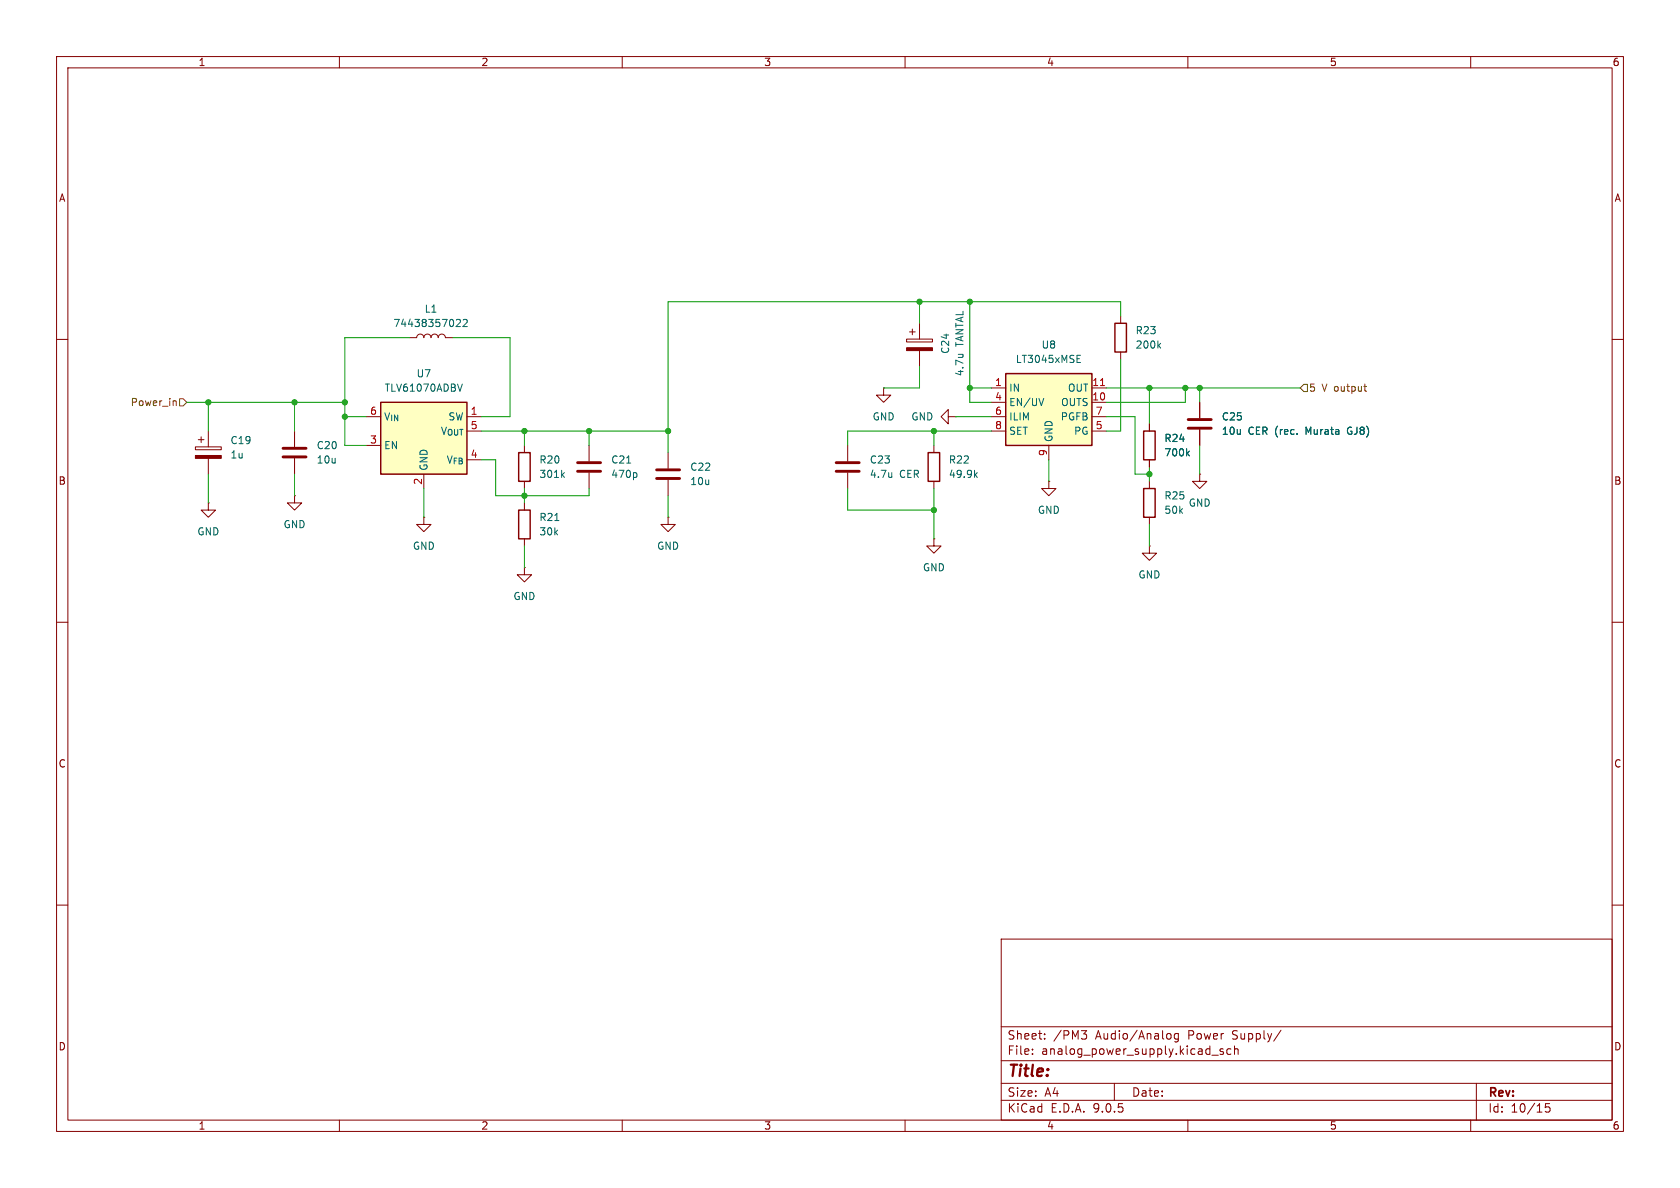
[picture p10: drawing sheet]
(kicad_sch
 (version 20250114)
 (generator "eeschema")
 (generator_version "9.0")
 (paper "A4")
 (lib_symbols
  (symbol "Device:C"
   (pin_numbers (hide yes))
   (pin_names
    (offset 0.254)) (exclude_from_sim no) (in_bom yes) (on_board yes)
   (property "Reference" "C" (at 0.635 2.54 0) (effects (font (size 1.27 1.27)) (justify left)))
   (property "Value" "C" (at 0.635 -2.54 0) (effects (font (size 1.27 1.27)) (justify left)))
   (property "Footprint" "" (at 0.9652 -3.81 0) (effects (font (size 1.27 1.27)) (hide yes)))
   (property "Datasheet" "~" (at 0 0 0) (effects (font (size 1.27 1.27)) (hide yes)))
   (property "Description" "Unpolarized capacitor" (at 0 0 0) (effects (font (size 1.27 1.27)) (hide yes)))
   (symbol "C_0_1"
    (polyline (pts (xy -2.032 0.762) (xy 2.032 0.762)) (stroke (width 0.508) (type default)) (fill (type none)))
    (polyline (pts (xy -2.032 -0.762) (xy 2.032 -0.762)) (stroke (width 0.508) (type default)) (fill (type none))))
   (symbol "C_1_1"
    (pin passive line (at 0 3.81 270) (length 2.794) (name "~" (effects (font (size 1.27 1.27)))) (number "1" (effects (font (size 1.27 1.27)))))
    (pin passive line (at 0 -3.81 90) (length 2.794) (name "~" (effects (font (size 1.27 1.27)))) (number "2" (effects (font (size 1.27 1.27))))))
   (embedded_fonts no))
  (symbol "Device:C_Polarized"
   (pin_numbers (hide yes))
   (pin_names
    (offset 0.254)) (exclude_from_sim no) (in_bom yes) (on_board yes)
   (property "Reference" "C" (at 0.635 2.54 0) (effects (font (size 1.27 1.27)) (justify left)))
   (property "Value" "C_Polarized" (at 0.635 -2.54 0) (effects (font (size 1.27 1.27)) (justify left)))
   (property "Footprint" "" (at 0.9652 -3.81 0) (effects (font (size 1.27 1.27)) (hide yes)))
   (property "Datasheet" "~" (at 0 0 0) (effects (font (size 1.27 1.27)) (hide yes)))
   (property "Description" "Polarized capacitor" (at 0 0 0) (effects (font (size 1.27 1.27)) (hide yes)))
   (symbol "C_Polarized_0_1"
    (rectangle (start -2.286 0.508) (end 2.286 1.016) (stroke (width 0) (type default)) (fill (type none)))
    (polyline (pts (xy -1.778 2.286) (xy -0.762 2.286)) (stroke (width 0) (type default)) (fill (type none)))
    (polyline (pts (xy -1.27 2.794) (xy -1.27 1.778)) (stroke (width 0) (type default)) (fill (type none)))
    (rectangle (start 2.286 -0.508) (end -2.286 -1.016) (stroke (width 0) (type default)) (fill (type outline))))
   (symbol "C_Polarized_1_1"
    (pin passive line (at 0 3.81 270) (length 2.794) (name "~" (effects (font (size 1.27 1.27)))) (number "1" (effects (font (size 1.27 1.27)))))
    (pin passive line (at 0 -3.81 90) (length 2.794) (name "~" (effects (font (size 1.27 1.27)))) (number "2" (effects (font (size 1.27 1.27))))))
   (embedded_fonts no))
  (symbol "Device:L"
   (pin_numbers (hide yes))
   (pin_names
    (offset 1.016) (hide yes)) (exclude_from_sim no) (in_bom yes) (on_board yes)
   (property "Reference" "L" (at -1.27 0 90) (effects (font (size 1.27 1.27))))
   (property "Value" "L" (at 1.905 0 90) (effects (font (size 1.27 1.27))))
   (property "Footprint" "" (at 0 0 0) (effects (font (size 1.27 1.27)) (hide yes)))
   (property "Datasheet" "~" (at 0 0 0) (effects (font (size 1.27 1.27)) (hide yes)))
   (property "Description" "Inductor" (at 0 0 0) (effects (font (size 1.27 1.27)) (hide yes)))
   (symbol "L_0_1"
    (arc (start 0 2.54) (mid 0.6323 1.905) (end 0 1.27) (stroke (width 0) (type default)) (fill (type none)))
    (arc (start 0 1.27) (mid 0.6323 0.635) (end 0 0) (stroke (width 0) (type default)) (fill (type none)))
    (arc (start 0 0) (mid 0.6323 -0.635) (end 0 -1.27) (stroke (width 0) (type default)) (fill (type none)))
    (arc (start 0 -1.27) (mid 0.6323 -1.905) (end 0 -2.54) (stroke (width 0) (type default)) (fill (type none))))
   (symbol "L_1_1"
    (pin passive line (at 0 3.81 270) (length 1.27) (name "1" (effects (font (size 1.27 1.27)))) (number "1" (effects (font (size 1.27 1.27)))))
    (pin passive line (at 0 -3.81 90) (length 1.27) (name "2" (effects (font (size 1.27 1.27)))) (number "2" (effects (font (size 1.27 1.27))))))
   (embedded_fonts no))
  (symbol "Device:R"
   (pin_numbers (hide yes))
   (pin_names
    (offset 0)) (exclude_from_sim no) (in_bom yes) (on_board yes)
   (property "Reference" "R" (at 2.032 0 90) (effects (font (size 1.27 1.27))))
   (property "Value" "R" (at 0 0 90) (effects (font (size 1.27 1.27))))
   (property "Footprint" "" (at -1.778 0 90) (effects (font (size 1.27 1.27)) (hide yes)))
   (property "Datasheet" "~" (at 0 0 0) (effects (font (size 1.27 1.27)) (hide yes)))
   (property "Description" "Resistor" (at 0 0 0) (effects (font (size 1.27 1.27)) (hide yes)))
   (symbol "R_0_1"
    (rectangle (start -1.016 -2.54) (end 1.016 2.54) (stroke (width 0.254) (type default)) (fill (type none))))
   (symbol "R_1_1"
    (pin passive line (at 0 3.81 270) (length 1.27) (name "~" (effects (font (size 1.27 1.27)))) (number "1" (effects (font (size 1.27 1.27)))))
    (pin passive line (at 0 -3.81 90) (length 1.27) (name "~" (effects (font (size 1.27 1.27)))) (number "2" (effects (font (size 1.27 1.27))))))
   (embedded_fonts no))
  (symbol "Regulator_Linear:LT3045xMSE" (exclude_from_sim no) (in_bom yes) (on_board yes)
   (property "Reference" "U" (at -6.35 6.35 0) (effects (font (size 1.27 1.27))))
   (property "Value" "LT3045xMSE" (at 1.27 6.35 0) (effects (font (size 1.27 1.27)) (justify left)))
   (property "Footprint" "Package_SO:MSOP-12-1EP_3x4.039mm_P0.65mm_EP1.651x2.845mm" (at 0 8.255 0) (effects (font (size 1.27 1.27)) (hide yes)))
   (property "Datasheet" "https://www.analog.com/media/en/technical-documentation/data-sheets/3045fa.pdf" (at 0 0 0) (effects (font (size 1.27 1.27)) (hide yes)))
   (property "Description" "500mA, Adjustable, Ultralow Noise, Ultrahigh PSRR Linear Regulator, MSOP-12" (at 0 0 0) (effects (font (size 1.27 1.27)) (hide yes)))
   (symbol "LT3045xMSE_0_1"
    (rectangle (start -7.62 5.08) (end 7.62 -7.62) (stroke (width 0.254) (type default)) (fill (type background))))
   (symbol "LT3045xMSE_1_1"
    (pin power_in line (at -10.16 2.54 0) (length 2.54) (name "IN" (effects (font (size 1.27 1.27)))) (number "1" (effects (font (size 1.27 1.27)))))
    (pin passive line (at -10.16 2.54 0) (length 2.54) (hide yes) (name "IN" (effects (font (size 1.27 1.27)))) (number "2" (effects (font (size 1.27 1.27)))))
    (pin passive line (at -10.16 2.54 0) (length 2.54) (hide yes) (name "IN" (effects (font (size 1.27 1.27)))) (number "3" (effects (font (size 1.27 1.27)))))
    (pin input line (at -10.16 0 0) (length 2.54) (name "EN/UV" (effects (font (size 1.27 1.27)))) (number "4" (effects (font (size 1.27 1.27)))))
    (pin passive line (at -10.16 -2.54 0) (length 2.54) (name "ILIM" (effects (font (size 1.27 1.27)))) (number "6" (effects (font (size 1.27 1.27)))))
    (pin passive line (at -10.16 -5.08 0) (length 2.54) (name "SET" (effects (font (size 1.27 1.27)))) (number "8" (effects (font (size 1.27 1.27)))))
    (pin passive line (at 0 -10.16 90) (length 2.54) (hide yes) (name "GND" (effects (font (size 1.27 1.27)))) (number "13" (effects (font (size 1.27 1.27)))))
    (pin power_in line (at 0 -10.16 90) (length 2.54) (name "GND" (effects (font (size 1.27 1.27)))) (number "9" (effects (font (size 1.27 1.27)))))
    (pin power_out line (at 10.16 2.54 180) (length 2.54) (name "OUT" (effects (font (size 1.27 1.27)))) (number "11" (effects (font (size 1.27 1.27)))))
    (pin passive line (at 10.16 2.54 180) (length 2.54) (hide yes) (name "OUT" (effects (font (size 1.27 1.27)))) (number "12" (effects (font (size 1.27 1.27)))))
    (pin input line (at 10.16 0 180) (length 2.54) (name "OUTS" (effects (font (size 1.27 1.27)))) (number "10" (effects (font (size 1.27 1.27)))))
    (pin input line (at 10.16 -2.54 180) (length 2.54) (name "PGFB" (effects (font (size 1.27 1.27)))) (number "7" (effects (font (size 1.27 1.27)))))
    (pin open_collector line (at 10.16 -5.08 180) (length 2.54) (name "PG" (effects (font (size 1.27 1.27)))) (number "5" (effects (font (size 1.27 1.27))))))
   (embedded_fonts no))
  (symbol "Regulator_Switching:TLV61070ADBV" (exclude_from_sim no) (in_bom yes) (on_board yes)
   (property "Reference" "U" (at -7.62 8.89 0) (effects (font (size 1.27 1.27)) (justify left)))
   (property "Value" "TLV61070ADBV" (at 0 8.89 0) (effects (font (size 1.27 1.27)) (justify left)))
   (property "Footprint" "Package_TO_SOT_SMD:SOT-23-6" (at 1.27 -6.35 0) (effects (font (size 1.27 1.27)
    (italic yes)) (justify left) (hide yes)))
   (property "Datasheet" "https://www.ti.com/lit/ds/symlink/tlv61070a.pdf" (at 0 12.7 0) (effects (font (size 1.27 1.27)) (hide yes)))
   (property "Description" "Boost Converter, 2.5A switch current limit, 2.2-5.5V Output Voltage, 0.5-5.5V Input Voltage, SOT-23-6" (at 0 0 0) (effects (font (size 1.27 1.27)) (hide yes)))
   (symbol "TLV61070ADBV_0_1"
    (rectangle (start -7.62 7.62) (end 7.62 -5.08) (stroke (width 0.254) (type default)) (fill (type background))))
   (symbol "TLV61070ADBV_1_1"
    (pin power_in line (at -10.16 5.08 0) (length 2.54) (name "V_{IN}" (effects (font (size 1.27 1.27)))) (number "6" (effects (font (size 1.27 1.27)))))
    (pin input line (at -10.16 0 0) (length 2.54) (name "EN" (effects (font (size 1.27 1.27)))) (number "3" (effects (font (size 1.27 1.27)))))
    (pin power_in line (at 0 -7.62 90) (length 2.54) (name "GND" (effects (font (size 1.27 1.27)))) (number "2" (effects (font (size 1.27 1.27)))))
    (pin input line (at 10.16 5.08 180) (length 2.54) (name "SW" (effects (font (size 1.27 1.27)))) (number "1" (effects (font (size 1.27 1.27)))))
    (pin power_out line (at 10.16 2.54 180) (length 2.54) (name "V_{OUT}" (effects (font (size 1.27 1.27)))) (number "5" (effects (font (size 1.27 1.27)))))
    (pin input line (at 10.16 -2.54 180) (length 2.54) (name "V_{FB}" (effects (font (size 1.27 1.27)))) (number "4" (effects (font (size 1.27 1.27))))))
   (embedded_fonts no))
  (symbol "power:GND"
   (power)
   (pin_numbers (hide yes))
   (pin_names
    (offset 0) (hide yes)) (exclude_from_sim no) (in_bom yes) (on_board yes)
   (property "Reference" "#PWR" (at 0 -6.35 0) (effects (font (size 1.27 1.27)) (hide yes)))
   (property "Value" "GND" (at 0 -3.81 0) (effects (font (size 1.27 1.27))))
   (property "Footprint" "" (at 0 0 0) (effects (font (size 1.27 1.27)) (hide yes)))
   (property "Datasheet" "" (at 0 0 0) (effects (font (size 1.27 1.27)) (hide yes)))
   (property "Description" "Power symbol creates a global label with name \"GND\" , ground" (at 0 0 0) (effects (font (size 1.27 1.27)) (hide yes)))
   (symbol "GND_0_1"
    (polyline (pts (xy 0 0) (xy 0 -1.27) (xy 1.27 -1.27) (xy 0 -2.54) (xy -1.27 -1.27) (xy 0 -1.27)) (stroke (width 0) (type default)) (fill (type none))))
   (symbol "GND_1_1"
    (pin power_in line (at 0 0 270) (length 0) (name "~" (effects (font (size 1.27 1.27)))) (number "1" (effects (font (size 1.27 1.27))))))
   (embedded_fonts no)))
 (junction
  (at 118.11 76.2)
  (diameter 0)
  (color 0 0 0 0))
 (junction
  (at 203.2 68.58)
  (diameter 0)
  (color 0 0 0 0))
 (junction
  (at 92.71 76.2)
  (diameter 0)
  (color 0 0 0 0))
 (junction
  (at 165.1 90.17)
  (diameter 0)
  (color 0 0 0 0))
 (junction
  (at 212.09 68.58)
  (diameter 0)
  (color 0 0 0 0))
 (junction
  (at 92.71 87.63)
  (diameter 0)
  (color 0 0 0 0))
 (junction
  (at 36.83 71.12)
  (diameter 0)
  (color 0 0 0 0))
 (junction
  (at 162.56 53.34)
  (diameter 0)
  (color 0 0 0 0))
 (junction
  (at 104.14 76.2)
  (diameter 0)
  (color 0 0 0 0))
 (junction
  (at 60.96 71.12)
  (diameter 0)
  (color 0 0 0 0))
 (junction
  (at 165.1 76.2)
  (diameter 0)
  (color 0 0 0 0))
 (junction
  (at 171.45 68.58)
  (diameter 0)
  (color 0 0 0 0))
 (junction
  (at 203.2 83.82)
  (diameter 0)
  (color 0 0 0 0))
 (junction
  (at 171.45 53.34)
  (diameter 0)
  (color 0 0 0 0))
 (junction
  (at 209.55 68.58)
  (diameter 0)
  (color 0 0 0 0))
 (junction
  (at 52.07 71.12)
  (diameter 0)
  (color 0 0 0 0))
 (junction
  (at 60.96 73.66)
  (diameter 0)
  (color 0 0 0 0))
 (wire
  (pts (xy 200.66 83.82) (xy 200.66 73.66))
  (stroke (width 0) (type default)))
 (wire
  (pts (xy 60.96 59.69) (xy 60.96 71.12))
  (stroke (width 0) (type default)))
 (wire
  (pts (xy 118.11 53.34) (xy 162.56 53.34))
  (stroke (width 0) (type default)))
 (wire
  (pts (xy 92.71 78.74) (xy 92.71 76.2))
  (stroke (width 0) (type default)))
 (wire
  (pts (xy 60.96 73.66) (xy 60.96 78.74))
  (stroke (width 0) (type default)))
 (wire
  (pts (xy 203.2 92.71) (xy 203.2 96.52))
  (stroke (width 0) (type default)))
 (wire
  (pts (xy 92.71 96.52) (xy 92.71 100.33))
  (stroke (width 0) (type default)))
 (wire
  (pts (xy 90.17 73.66) (xy 90.17 59.69))
  (stroke (width 0) (type default)))
 (wire
  (pts (xy 198.12 53.34) (xy 171.45 53.34))
  (stroke (width 0) (type default)))
 (wire
  (pts (xy 92.71 87.63) (xy 92.71 88.9))
  (stroke (width 0) (type default)))
 (wire
  (pts (xy 92.71 76.2) (xy 104.14 76.2))
  (stroke (width 0) (type default)))
 (wire
  (pts (xy 118.11 76.2) (xy 118.11 53.34))
  (stroke (width 0) (type default)))
 (wire
  (pts (xy 149.86 90.17) (xy 165.1 90.17))
  (stroke (width 0) (type default)))
 (wire
  (pts (xy 33.02 71.12) (xy 36.83 71.12))
  (stroke (width 0) (type default)))
 (wire
  (pts (xy 171.45 71.12) (xy 171.45 68.58))
  (stroke (width 0) (type default)))
 (wire
  (pts (xy 203.2 68.58) (xy 203.2 74.93))
  (stroke (width 0) (type default)))
 (wire
  (pts (xy 171.45 68.58) (xy 175.26 68.58))
  (stroke (width 0) (type default)))
 (wire
  (pts (xy 212.09 68.58) (xy 212.09 71.12))
  (stroke (width 0) (type default)))
 (wire
  (pts (xy 209.55 68.58) (xy 212.09 68.58))
  (stroke (width 0) (type default)))
 (wire
  (pts (xy 104.14 76.2) (xy 104.14 78.74))
  (stroke (width 0) (type default)))
 (wire
  (pts (xy 175.26 76.2) (xy 165.1 76.2))
  (stroke (width 0) (type default)))
 (wire
  (pts (xy 87.63 81.28) (xy 87.63 87.63))
  (stroke (width 0) (type default)))
 (wire
  (pts (xy 165.1 76.2) (xy 149.86 76.2))
  (stroke (width 0) (type default)))
 (wire
  (pts (xy 162.56 68.58) (xy 162.56 64.77))
  (stroke (width 0) (type default)))
 (wire
  (pts (xy 165.1 76.2) (xy 165.1 78.74))
  (stroke (width 0) (type default)))
 (wire
  (pts (xy 203.2 83.82) (xy 203.2 85.09))
  (stroke (width 0) (type default)))
 (wire
  (pts (xy 185.42 81.28) (xy 185.42 85.09))
  (stroke (width 0) (type default)))
 (wire
  (pts (xy 195.58 71.12) (xy 209.55 71.12))
  (stroke (width 0) (type default)))
 (wire
  (pts (xy 92.71 76.2) (xy 85.09 76.2))
  (stroke (width 0) (type default)))
 (wire
  (pts (xy 36.83 71.12) (xy 52.07 71.12))
  (stroke (width 0) (type default)))
 (wire
  (pts (xy 92.71 86.36) (xy 92.71 87.63))
  (stroke (width 0) (type default)))
 (wire
  (pts (xy 203.2 82.55) (xy 203.2 83.82))
  (stroke (width 0) (type default)))
 (wire
  (pts (xy 60.96 78.74) (xy 64.77 78.74))
  (stroke (width 0) (type default)))
 (wire
  (pts (xy 212.09 68.58) (xy 229.87 68.58))
  (stroke (width 0) (type default)))
 (wire
  (pts (xy 149.86 86.36) (xy 149.86 90.17))
  (stroke (width 0) (type default)))
 (wire
  (pts (xy 104.14 87.63) (xy 92.71 87.63))
  (stroke (width 0) (type default)))
 (wire
  (pts (xy 195.58 68.58) (xy 203.2 68.58))
  (stroke (width 0) (type default)))
 (wire
  (pts (xy 104.14 76.2) (xy 118.11 76.2))
  (stroke (width 0) (type default)))
 (wire
  (pts (xy 195.58 76.2) (xy 198.12 76.2))
  (stroke (width 0) (type default)))
 (wire
  (pts (xy 36.83 71.12) (xy 36.83 76.2))
  (stroke (width 0) (type default)))
 (wire
  (pts (xy 209.55 71.12) (xy 209.55 68.58))
  (stroke (width 0) (type default)))
 (wire
  (pts (xy 60.96 71.12) (xy 60.96 73.66))
  (stroke (width 0) (type default)))
 (wire
  (pts (xy 36.83 83.82) (xy 36.83 88.9))
  (stroke (width 0) (type default)))
 (wire
  (pts (xy 52.07 71.12) (xy 60.96 71.12))
  (stroke (width 0) (type default)))
 (wire
  (pts (xy 52.07 83.82) (xy 52.07 87.63))
  (stroke (width 0) (type default)))
 (wire
  (pts (xy 156.21 68.58) (xy 162.56 68.58))
  (stroke (width 0) (type default)))
 (wire
  (pts (xy 200.66 73.66) (xy 195.58 73.66))
  (stroke (width 0) (type default)))
 (wire
  (pts (xy 74.93 86.36) (xy 74.93 91.44))
  (stroke (width 0) (type default)))
 (wire
  (pts (xy 87.63 81.28) (xy 85.09 81.28))
  (stroke (width 0) (type default)))
 (wire
  (pts (xy 203.2 83.82) (xy 200.66 83.82))
  (stroke (width 0) (type default)))
 (wire
  (pts (xy 118.11 87.63) (xy 118.11 91.44))
  (stroke (width 0) (type default)))
 (wire
  (pts (xy 212.09 78.74) (xy 212.09 83.82))
  (stroke (width 0) (type default)))
 (wire
  (pts (xy 198.12 55.88) (xy 198.12 53.34))
  (stroke (width 0) (type default)))
 (wire
  (pts (xy 165.1 90.17) (xy 165.1 95.25))
  (stroke (width 0) (type default)))
 (wire
  (pts (xy 198.12 76.2) (xy 198.12 63.5))
  (stroke (width 0) (type default)))
 (wire
  (pts (xy 85.09 73.66) (xy 90.17 73.66))
  (stroke (width 0) (type default)))
 (wire
  (pts (xy 52.07 76.2) (xy 52.07 71.12))
  (stroke (width 0) (type default)))
 (wire
  (pts (xy 60.96 73.66) (xy 64.77 73.66))
  (stroke (width 0) (type default)))
 (wire
  (pts (xy 165.1 90.17) (xy 165.1 86.36))
  (stroke (width 0) (type default)))
 (wire
  (pts (xy 118.11 76.2) (xy 118.11 80.01))
  (stroke (width 0) (type default)))
 (wire
  (pts (xy 168.91 73.66) (xy 175.26 73.66))
  (stroke (width 0) (type default)))
 (wire
  (pts (xy 72.39 59.69) (xy 60.96 59.69))
  (stroke (width 0) (type default)))
 (wire
  (pts (xy 104.14 86.36) (xy 104.14 87.63))
  (stroke (width 0) (type default)))
 (wire
  (pts (xy 175.26 71.12) (xy 171.45 71.12))
  (stroke (width 0) (type default)))
 (wire
  (pts (xy 162.56 53.34) (xy 162.56 57.15))
  (stroke (width 0) (type default)))
 (wire
  (pts (xy 203.2 68.58) (xy 209.55 68.58))
  (stroke (width 0) (type default)))
 (wire
  (pts (xy 162.56 53.34) (xy 171.45 53.34))
  (stroke (width 0) (type default)))
 (wire
  (pts (xy 171.45 53.34) (xy 171.45 68.58))
  (stroke (width 0) (type default)))
 (wire
  (pts (xy 87.63 87.63) (xy 92.71 87.63))
  (stroke (width 0) (type default)))
 (wire
  (pts (xy 90.17 59.69) (xy 80.01 59.69))
  (stroke (width 0) (type default)))
 (wire
  (pts (xy 149.86 76.2) (xy 149.86 78.74))
  (stroke (width 0) (type default)))
 (hierarchical_label "5 V output"
  (shape input)
  (at 229.87 68.58 0)
  (effects (font (size 1.27 1.27)) (justify left)))
 (hierarchical_label "Power_in"
  (shape input)
  (at 33.02 71.12 180)
  (effects (font (size 1.27 1.27)) (justify right)))
 (symbol
  (lib_id "power:GND")
  (at 92.71 100.33 0)
  (unit 1)
  (exclude_from_sim no)
  (in_bom yes)
  (on_board yes)
  (dnp no)
  (fields_autoplaced yes)
  (property "Reference" "#PWR057" (at 92.71 106.68 0) (effects (font (size 1.27 1.27)) (hide yes)))
  (property "Value" "GND" (at 92.71 105.41 0) (effects (font (size 1.27 1.27))))
  (property "Footprint" "" (at 92.71 100.33 0) (effects (font (size 1.27 1.27)) (hide yes)))
  (property "Datasheet" "" (at 92.71 100.33 0) (effects (font (size 1.27 1.27)) (hide yes)))
  (property "Description" "Power symbol creates a global label with name \"GND\" , ground" (at 92.71 100.33 0) (effects (font (size 1.27 1.27)) (hide yes)))
  (pin "1")
  (instances (project "" (path "" (reference "#PWR057") (unit 1))) (project "HW_prototype_2025-07-08" (path "" (reference "#PWR?") (unit 1)))))
 (symbol
  (lib_id "Device:R")
  (at 92.71 82.55 0)
  (unit 1)
  (exclude_from_sim no)
  (in_bom yes)
  (on_board yes)
  (dnp no)
  (fields_autoplaced yes)
  (property "Reference" "R20" (at 95.25 81.2799 0) (effects (font (size 1.27 1.27)) (justify left)))
  (property "Value" "301k" (at 95.25 83.8199 0) (effects (font (size 1.27 1.27)) (justify left)))
  (property "Footprint" "Resistor_SMD:R_0603_1608Metric" (at 90.932 82.55 90) (effects (font (size 1.27 1.27)) (hide yes)))
  (property "Datasheet" "" (at 92.71 82.55 0) (effects (font (size 1.27 1.27)) (hide yes)))
  (property "Description" "Resistor" (at 92.71 82.55 0) (effects (font (size 1.27 1.27)) (hide yes)))
  (property "MPN" "" (at 92.71 82.55 0) (effects (font (size 1.27 1.27)) (hide yes)))
  (property "Manufacturer" "" (at 92.71 82.55 0) (effects (font (size 1.27 1.27)) (hide yes)))
  (property "Sim.Type" "" (at 92.71 82.55 0) (effects (font (size 1.27 1.27)) (hide yes)))
  (pin "2")
  (pin "1")
  (instances (project "" (path "" (reference "R20") (unit 1))) (project "HW_prototype_2025-07-08" (path "" (reference "R?") (unit 1)))))
 (symbol
  (lib_id "Regulator_Switching:TLV61070ADBV")
  (at 74.93 78.74 0)
  (unit 1)
  (exclude_from_sim no)
  (in_bom yes)
  (on_board yes)
  (dnp no)
  (fields_autoplaced yes)
  (property "Reference" "U7" (at 74.93 66.04 0) (effects (font (size 1.27 1.27))))
  (property "Value" "TLV61070ADBV" (at 74.93 68.58 0) (effects (font (size 1.27 1.27))))
  (property "Footprint" "Package_TO_SOT_SMD:SOT-23-6" (at 76.2 85.09 0) (effects (font (size 1.27 1.27)
    (italic yes)) (justify left) (hide yes)))
  (property "Datasheet" "https://www.ti.com/lit/ds/symlink/tlv61070a.pdf" (at 74.93 66.04 0) (effects (font (size 1.27 1.27)) (hide yes)))
  (property "Description" "Boost Converter, 2.5A switch current limit, 2.2-5.5V Output Voltage, 0.5-5.5V Input Voltage, SOT-23-6" (at 74.93 78.74 0) (effects (font (size 1.27 1.27)) (hide yes)))
  (property "MPN" "TLV61070ADBVR" (at 74.93 78.74 0) (effects (font (size 1.27 1.27)) (hide yes)))
  (property "Manufacturer" "Texas Instruments" (at 74.93 78.74 0) (effects (font (size 1.27 1.27)) (hide yes)))
  (property "Sim.Type" "" (at 74.93 78.74 0) (effects (font (size 1.27 1.27)) (hide yes)))
  (pin "4")
  (pin "5")
  (pin "1")
  (pin "2")
  (pin "6")
  (pin "3")
  (instances (project "" (path "" (reference "U7") (unit 1))) (project "HW_prototype_2025-07-08" (path "" (reference "U?") (unit 1)))))
 (symbol
  (lib_id "Device:C_Polarized")
  (at 36.83 80.01 0)
  (unit 1)
  (exclude_from_sim no)
  (in_bom yes)
  (on_board yes)
  (dnp no)
  (fields_autoplaced yes)
  (property "Reference" "C19" (at 40.64 77.8509 0) (effects (font (size 1.27 1.27)) (justify left)))
  (property "Value" "1u" (at 40.64 80.3909 0) (effects (font (size 1.27 1.27)) (justify left)))
  (property "Footprint" "Capacitor_SMD:CP_Elec_4x5.8" (at 37.7952 83.82 0) (effects (font (size 1.27 1.27)) (hide yes)))
  (property "Datasheet" "~" (at 36.83 80.01 0) (effects (font (size 1.27 1.27)) (hide yes)))
  (property "Description" "Polarized capacitor" (at 36.83 80.01 0) (effects (font (size 1.27 1.27)) (hide yes)))
  (property "MPN" "EEE1HA010SR" (at 36.83 80.01 0) (effects (font (size 1.27 1.27)) (hide yes)))
  (property "Manufacturer" "Panasonic" (at 36.83 80.01 0) (effects (font (size 1.27 1.27)) (hide yes)))
  (property "Sim.Type" "" (at 36.83 80.01 0) (effects (font (size 1.27 1.27)) (hide yes)))
  (pin "1")
  (pin "2")
  (instances (project "" (path "" (reference "C19") (unit 1))) (project "HW_prototype_2025-07-08" (path "" (reference "C?") (unit 1)))))
 (symbol
  (lib_id "power:GND")
  (at 74.93 91.44 0)
  (unit 1)
  (exclude_from_sim no)
  (in_bom yes)
  (on_board yes)
  (dnp no)
  (fields_autoplaced yes)
  (property "Reference" "#PWR056" (at 74.93 97.79 0) (effects (font (size 1.27 1.27)) (hide yes)))
  (property "Value" "GND" (at 74.93 96.52 0) (effects (font (size 1.27 1.27))))
  (property "Footprint" "" (at 74.93 91.44 0) (effects (font (size 1.27 1.27)) (hide yes)))
  (property "Datasheet" "" (at 74.93 91.44 0) (effects (font (size 1.27 1.27)) (hide yes)))
  (property "Description" "Power symbol creates a global label with name \"GND\" , ground" (at 74.93 91.44 0) (effects (font (size 1.27 1.27)) (hide yes)))
  (pin "1")
  (instances (project "" (path "" (reference "#PWR056") (unit 1))) (project "HW_prototype_2025-07-08" (path "" (reference "#PWR?") (unit 1)))))
 (symbol
  (lib_id "power:GND")
  (at 212.09 83.82 0)
  (unit 1)
  (exclude_from_sim no)
  (in_bom yes)
  (on_board yes)
  (dnp no)
  (fields_autoplaced yes)
  (property "Reference" "#PWR064" (at 212.09 90.17 0) (effects (font (size 1.27 1.27)) (hide yes)))
  (property "Value" "GND" (at 212.09 88.9 0) (effects (font (size 1.27 1.27))))
  (property "Footprint" "" (at 212.09 83.82 0) (effects (font (size 1.27 1.27)) (hide yes)))
  (property "Datasheet" "" (at 212.09 83.82 0) (effects (font (size 1.27 1.27)) (hide yes)))
  (property "Description" "Power symbol creates a global label with name \"GND\" , ground" (at 212.09 83.82 0) (effects (font (size 1.27 1.27)) (hide yes)))
  (pin "1")
  (instances (project "" (path "" (reference "#PWR064") (unit 1))) (project "HW_prototype_2025-07-08" (path "" (reference "#PWR?") (unit 1)))))
 (symbol
  (lib_id "Device:C_Polarized")
  (at 162.56 60.96 0)
  (unit 1)
  (exclude_from_sim no)
  (in_bom yes)
  (on_board yes)
  (dnp no)
  (property "Reference" "C24" (at 167.132 60.706 90) (effects (font (size 1.27 1.27))))
  (property "Value" "4.7u TANTAL" (at 169.672 60.706 90) (effects (font (size 1.27 1.27))))
  (property "Footprint" "Capacitor_Tantalum_SMD:CP_EIA-3216-18_Kemet-A" (at 163.5252 64.77 0) (effects (font (size 1.27 1.27)) (hide yes)))
  (property "Datasheet" "~" (at 162.56 60.96 0) (effects (font (size 1.27 1.27)) (hide yes)))
  (property "Description" "Polarized capacitor" (at 162.56 60.96 0) (effects (font (size 1.27 1.27)) (hide yes)))
  (property "MPN" "T495A475K010ATE1K3" (at 162.56 60.96 90) (effects (font (size 1.27 1.27)) (hide yes)))
  (property "Manufacturer" "Kemet" (at 162.56 60.96 90) (effects (font (size 1.27 1.27)) (hide yes)))
  (property "Sim.Type" "" (at 162.56 60.96 90) (effects (font (size 1.27 1.27)) (hide yes)))
  (pin "2")
  (pin "1")
  (instances (project "PM3_Audio_and_DMX" (path "" (reference "C24") (unit 1)))))
 (symbol
  (lib_id "Device:R")
  (at 198.12 59.69 0)
  (unit 1)
  (exclude_from_sim no)
  (in_bom yes)
  (on_board yes)
  (dnp no)
  (fields_autoplaced yes)
  (property "Reference" "R23" (at 200.66 58.4199 0) (effects (font (size 1.27 1.27)) (justify left)))
  (property "Value" "200k" (at 200.66 60.9599 0) (effects (font (size 1.27 1.27)) (justify left)))
  (property "Footprint" "Resistor_SMD:R_0603_1608Metric" (at 196.342 59.69 90) (effects (font (size 1.27 1.27)) (hide yes)))
  (property "Datasheet" "~" (at 198.12 59.69 0) (effects (font (size 1.27 1.27)) (hide yes)))
  (property "Description" "Resistor" (at 198.12 59.69 0) (effects (font (size 1.27 1.27)) (hide yes)))
  (property "MPN" "GPR0603200K" (at 198.12 59.69 0) (effects (font (size 1.27 1.27)) (hide yes)))
  (property "Manufacturer" "" (at 198.12 59.69 0) (effects (font (size 1.27 1.27)) (hide yes)))
  (property "Sim.Type" "" (at 198.12 59.69 0) (effects (font (size 1.27 1.27)) (hide yes)))
  (pin "2")
  (pin "1")
  (instances (project "" (path "" (reference "R23") (unit 1))) (project "HW_prototype_2025-07-08" (path "" (reference "R?") (unit 1)))))
 (symbol
  (lib_id "power:GND")
  (at 156.21 68.58 0)
  (unit 1)
  (exclude_from_sim no)
  (in_bom yes)
  (on_board yes)
  (dnp no)
  (fields_autoplaced yes)
  (property "Reference" "#PWR059" (at 156.21 74.93 0) (effects (font (size 1.27 1.27)) (hide yes)))
  (property "Value" "GND" (at 156.21 73.66 0) (effects (font (size 1.27 1.27))))
  (property "Footprint" "" (at 156.21 68.58 0) (effects (font (size 1.27 1.27)) (hide yes)))
  (property "Datasheet" "" (at 156.21 68.58 0) (effects (font (size 1.27 1.27)) (hide yes)))
  (property "Description" "Power symbol creates a global label with name \"GND\" , ground" (at 156.21 68.58 0) (effects (font (size 1.27 1.27)) (hide yes)))
  (pin "1")
  (instances (project "PM3_Audio_and_DMX" (path "" (reference "#PWR059") (unit 1)))))
 (symbol
  (lib_id "Device:R")
  (at 203.2 88.9 0)
  (unit 1)
  (exclude_from_sim no)
  (in_bom yes)
  (on_board yes)
  (dnp no)
  (fields_autoplaced yes)
  (property "Reference" "R25" (at 205.74 87.6299 0) (effects (font (size 1.27 1.27)) (justify left)))
  (property "Value" "50k" (at 205.74 90.1699 0) (effects (font (size 1.27 1.27)) (justify left)))
  (property "Footprint" "Resistor_SMD:R_0603_1608Metric" (at 201.422 88.9 90) (effects (font (size 1.27 1.27)) (hide yes)))
  (property "Datasheet" "~" (at 203.2 88.9 0) (effects (font (size 1.27 1.27)) (hide yes)))
  (property "Description" "Resistor" (at 203.2 88.9 0) (effects (font (size 1.27 1.27)) (hide yes)))
  (property "MPN" "RC0603FR-0749K9L" (at 203.2 88.9 0) (effects (font (size 1.27 1.27)) (hide yes)))
  (property "Manufacturer" "Yageo" (at 203.2 88.9 0) (effects (font (size 1.27 1.27)) (hide yes)))
  (property "Sim.Type" "" (at 203.2 88.9 0) (effects (font (size 1.27 1.27)) (hide yes)))
  (pin "2")
  (pin "1")
  (instances (project "" (path "" (reference "R25") (unit 1))) (project "HW_prototype_2025-07-08" (path "" (reference "R?") (unit 1)))))
 (symbol
  (lib_id "power:GND")
  (at 118.11 91.44 0)
  (unit 1)
  (exclude_from_sim no)
  (in_bom yes)
  (on_board yes)
  (dnp no)
  (fields_autoplaced yes)
  (property "Reference" "#PWR058" (at 118.11 97.79 0) (effects (font (size 1.27 1.27)) (hide yes)))
  (property "Value" "GND" (at 118.11 96.52 0) (effects (font (size 1.27 1.27))))
  (property "Footprint" "" (at 118.11 91.44 0) (effects (font (size 1.27 1.27)) (hide yes)))
  (property "Datasheet" "" (at 118.11 91.44 0) (effects (font (size 1.27 1.27)) (hide yes)))
  (property "Description" "Power symbol creates a global label with name \"GND\" , ground" (at 118.11 91.44 0) (effects (font (size 1.27 1.27)) (hide yes)))
  (pin "1")
  (instances (project "" (path "" (reference "#PWR058") (unit 1))) (project "HW_prototype_2025-07-08" (path "" (reference "#PWR?") (unit 1)))))
 (symbol
  (lib_id "power:GND")
  (at 185.42 85.09 0)
  (unit 1)
  (exclude_from_sim no)
  (in_bom yes)
  (on_board yes)
  (dnp no)
  (fields_autoplaced yes)
  (property "Reference" "#PWR062" (at 185.42 91.44 0) (effects (font (size 1.27 1.27)) (hide yes)))
  (property "Value" "GND" (at 185.42 90.17 0) (effects (font (size 1.27 1.27))))
  (property "Footprint" "" (at 185.42 85.09 0) (effects (font (size 1.27 1.27)) (hide yes)))
  (property "Datasheet" "" (at 185.42 85.09 0) (effects (font (size 1.27 1.27)) (hide yes)))
  (property "Description" "Power symbol creates a global label with name \"GND\" , ground" (at 185.42 85.09 0) (effects (font (size 1.27 1.27)) (hide yes)))
  (pin "1")
  (instances (project "" (path "" (reference "#PWR062") (unit 1))) (project "HW_prototype_2025-07-08" (path "" (reference "#PWR?") (unit 1)))))
 (symbol
  (lib_id "Device:L")
  (at 76.2 59.69 90)
  (unit 1)
  (exclude_from_sim no)
  (in_bom yes)
  (on_board yes)
  (dnp no)
  (fields_autoplaced yes)
  (property "Reference" "L1" (at 76.2 54.61 90) (effects (font (size 1.27 1.27))))
  (property "Value" "74438357022" (at 76.2 57.15 90) (effects (font (size 1.27 1.27))))
  (property "Footprint" "Inductor_SMD:L_Wuerth_MAPI-4030" (at 76.2 59.69 0) (effects (font (size 1.27 1.27)) (hide yes)))
  (property "Datasheet" "~" (at 76.2 59.69 0) (effects (font (size 1.27 1.27)) (hide yes)))
  (property "Description" "Inductor" (at 76.2 59.69 0) (effects (font (size 1.27 1.27)) (hide yes)))
  (property "MPN" "74438357022" (at 76.2 59.69 90) (effects (font (size 1.27 1.27)) (hide yes)))
  (property "Manufacturer" "Wurth Elektronik " (at 76.2 59.69 90) (effects (font (size 1.27 1.27)) (hide yes)))
  (property "Sim.Type" "" (at 76.2 59.69 90) (effects (font (size 1.27 1.27)) (hide yes)))
  (pin "1")
  (pin "2")
  (instances (project "" (path "" (reference "L1") (unit 1))) (project "HW_prototype_2025-07-08" (path "" (reference "L?") (unit 1)))))
 (symbol
  (lib_id "power:GND")
  (at 168.91 73.66 270)
  (unit 1)
  (exclude_from_sim no)
  (in_bom yes)
  (on_board yes)
  (dnp no)
  (fields_autoplaced yes)
  (property "Reference" "#PWR061" (at 162.56 73.66 0) (effects (font (size 1.27 1.27)) (hide yes)))
  (property "Value" "GND" (at 165.1 73.6599 90) (effects (font (size 1.27 1.27)) (justify right)))
  (property "Footprint" "" (at 168.91 73.66 0) (effects (font (size 1.27 1.27)) (hide yes)))
  (property "Datasheet" "" (at 168.91 73.66 0) (effects (font (size 1.27 1.27)) (hide yes)))
  (property "Description" "Power symbol creates a global label with name \"GND\" , ground" (at 168.91 73.66 0) (effects (font (size 1.27 1.27)) (hide yes)))
  (pin "1")
  (instances (project "" (path "" (reference "#PWR061") (unit 1))) (project "HW_prototype_2025-07-08" (path "" (reference "#PWR?") (unit 1)))))
 (symbol
  (lib_id "Device:R")
  (at 203.2 78.74 0)
  (unit 1)
  (exclude_from_sim no)
  (in_bom yes)
  (on_board yes)
  (dnp no)
  (fields_autoplaced yes)
  (property "Reference" "R24" (at 205.74 77.4699 0) (effects (font (size 1.27 1.27)) (justify left)))
  (property "Value" "700k" (at 205.74 80.0099 0) (effects (font (size 1.27 1.27)) (justify left)))
  (property "Footprint" "Resistor_SMD:R_0603_1608Metric" (at 201.422 78.74 90) (effects (font (size 1.27 1.27)) (hide yes)))
  (property "Datasheet" "~" (at 203.2 78.74 0) (effects (font (size 1.27 1.27)) (hide yes)))
  (property "Description" "Resistor" (at 203.2 78.74 0) (effects (font (size 1.27 1.27)) (hide yes)))
  (property "MPN" "RMC1/16K6983DTP" (at 203.2 78.74 0) (effects (font (size 1.27 1.27)) (hide yes)))
  (property "Manufacturer" "Kamaya" (at 203.2 78.74 0) (effects (font (size 1.27 1.27)) (hide yes)))
  (property "Sim.Type" "" (at 203.2 78.74 0) (effects (font (size 1.27 1.27)) (hide yes)))
  (pin "2")
  (pin "1")
  (instances (project "" (path "" (reference "R24") (unit 1))) (project "HW_prototype_2025-07-08" (path "" (reference "R?") (unit 1)))))
 (symbol
  (lib_id "power:GND")
  (at 52.07 87.63 0)
  (unit 1)
  (exclude_from_sim no)
  (in_bom yes)
  (on_board yes)
  (dnp no)
  (fields_autoplaced yes)
  (property "Reference" "#PWR055" (at 52.07 93.98 0) (effects (font (size 1.27 1.27)) (hide yes)))
  (property "Value" "GND" (at 52.07 92.71 0) (effects (font (size 1.27 1.27))))
  (property "Footprint" "" (at 52.07 87.63 0) (effects (font (size 1.27 1.27)) (hide yes)))
  (property "Datasheet" "" (at 52.07 87.63 0) (effects (font (size 1.27 1.27)) (hide yes)))
  (property "Description" "Power symbol creates a global label with name \"GND\" , ground" (at 52.07 87.63 0) (effects (font (size 1.27 1.27)) (hide yes)))
  (pin "1")
  (instances (project "" (path "" (reference "#PWR055") (unit 1))) (project "HW_prototype_2025-07-08" (path "" (reference "#PWR?") (unit 1)))))
 (symbol
  (lib_id "power:GND")
  (at 36.83 88.9 0)
  (unit 1)
  (exclude_from_sim no)
  (in_bom yes)
  (on_board yes)
  (dnp no)
  (fields_autoplaced yes)
  (property "Reference" "#PWR054" (at 36.83 95.25 0) (effects (font (size 1.27 1.27)) (hide yes)))
  (property "Value" "GND" (at 36.83 93.98 0) (effects (font (size 1.27 1.27))))
  (property "Footprint" "" (at 36.83 88.9 0) (effects (font (size 1.27 1.27)) (hide yes)))
  (property "Datasheet" "" (at 36.83 88.9 0) (effects (font (size 1.27 1.27)) (hide yes)))
  (property "Description" "Power symbol creates a global label with name \"GND\" , ground" (at 36.83 88.9 0) (effects (font (size 1.27 1.27)) (hide yes)))
  (pin "1")
  (instances (project "" (path "" (reference "#PWR054") (unit 1))) (project "HW_prototype_2025-07-08" (path "" (reference "#PWR?") (unit 1)))))
 (symbol
  (lib_id "Device:C")
  (at 149.86 82.55 0)
  (unit 1)
  (exclude_from_sim no)
  (in_bom yes)
  (on_board yes)
  (dnp no)
  (fields_autoplaced yes)
  (property "Reference" "C23" (at 153.67 81.2799 0) (effects (font (size 1.27 1.27)) (justify left)))
  (property "Value" "4.7u CER" (at 153.67 83.8199 0) (effects (font (size 1.27 1.27)) (justify left)))
  (property "Footprint" "Capacitor_SMD:C_1210_3225Metric" (at 150.8252 86.36 0) (effects (font (size 1.27 1.27)) (hide yes)))
  (property "Datasheet" "~" (at 149.86 82.55 0) (effects (font (size 1.27 1.27)) (hide yes)))
  (property "Description" "Unpolarized capacitor" (at 149.86 82.55 0) (effects (font (size 1.27 1.27)) (hide yes)))
  (property "MPN" "GPC1210475" (at 149.86 82.55 0) (effects (font (size 1.27 1.27)) (hide yes)))
  (property "Manufacturer" "" (at 149.86 82.55 0) (effects (font (size 1.27 1.27)) (hide yes)))
  (property "Sim.Type" "" (at 149.86 82.55 0) (effects (font (size 1.27 1.27)) (hide yes)))
  (pin "1")
  (pin "2")
  (instances (project "" (path "" (reference "C23") (unit 1))) (project "HW_prototype_2025-07-08" (path "" (reference "C?") (unit 1)))))
 (symbol
  (lib_id "Device:C")
  (at 52.07 80.01 0)
  (unit 1)
  (exclude_from_sim no)
  (in_bom yes)
  (on_board yes)
  (dnp no)
  (fields_autoplaced yes)
  (property "Reference" "C20" (at 55.88 78.7399 0) (effects (font (size 1.27 1.27)) (justify left)))
  (property "Value" "10u" (at 55.88 81.2799 0) (effects (font (size 1.27 1.27)) (justify left)))
  (property "Footprint" "Capacitor_SMD:C_1210_3225Metric" (at 53.0352 83.82 0) (effects (font (size 1.27 1.27)) (hide yes)))
  (property "Datasheet" "~" (at 52.07 80.01 0) (effects (font (size 1.27 1.27)) (hide yes)))
  (property "Description" "Unpolarized capacitor" (at 52.07 80.01 0) (effects (font (size 1.27 1.27)) (hide yes)))
  (property "MPN" "GPC1210106" (at 52.07 80.01 0) (effects (font (size 1.27 1.27)) (hide yes)))
  (property "Manufacturer" "" (at 52.07 80.01 0) (effects (font (size 1.27 1.27)) (hide yes)))
  (property "Sim.Type" "" (at 52.07 80.01 0) (effects (font (size 1.27 1.27)) (hide yes)))
  (pin "1")
  (pin "2")
  (instances (project "" (path "" (reference "C20") (unit 1))) (project "HW_prototype_2025-07-08" (path "" (reference "C?") (unit 1)))))
 (symbol
  (lib_id "power:GND")
  (at 203.2 96.52 0)
  (unit 1)
  (exclude_from_sim no)
  (in_bom yes)
  (on_board yes)
  (dnp no)
  (fields_autoplaced yes)
  (property "Reference" "#PWR063" (at 203.2 102.87 0) (effects (font (size 1.27 1.27)) (hide yes)))
  (property "Value" "GND" (at 203.2 101.6 0) (effects (font (size 1.27 1.27))))
  (property "Footprint" "" (at 203.2 96.52 0) (effects (font (size 1.27 1.27)) (hide yes)))
  (property "Datasheet" "" (at 203.2 96.52 0) (effects (font (size 1.27 1.27)) (hide yes)))
  (property "Description" "Power symbol creates a global label with name \"GND\" , ground" (at 203.2 96.52 0) (effects (font (size 1.27 1.27)) (hide yes)))
  (pin "1")
  (instances (project "" (path "" (reference "#PWR063") (unit 1))) (project "HW_prototype_2025-07-08" (path "" (reference "#PWR?") (unit 1)))))
 (symbol
  (lib_id "Device:R")
  (at 92.71 92.71 0)
  (unit 1)
  (exclude_from_sim no)
  (in_bom yes)
  (on_board yes)
  (dnp no)
  (fields_autoplaced yes)
  (property "Reference" "R21" (at 95.25 91.4399 0) (effects (font (size 1.27 1.27)) (justify left)))
  (property "Value" "30k" (at 95.25 93.9799 0) (effects (font (size 1.27 1.27)) (justify left)))
  (property "Footprint" "Resistor_SMD:R_0603_1608Metric" (at 90.932 92.71 90) (effects (font (size 1.27 1.27)) (hide yes)))
  (property "Datasheet" "~" (at 92.71 92.71 0) (effects (font (size 1.27 1.27)) (hide yes)))
  (property "Description" "Resistor" (at 92.71 92.71 0) (effects (font (size 1.27 1.27)) (hide yes)))
  (property "MPN" "GPR060330K" (at 92.71 92.71 0) (effects (font (size 1.27 1.27)) (hide yes)))
  (property "Manufacturer" "" (at 92.71 92.71 0) (effects (font (size 1.27 1.27)) (hide yes)))
  (property "Sim.Type" "" (at 92.71 92.71 0) (effects (font (size 1.27 1.27)) (hide yes)))
  (pin "2")
  (pin "1")
  (instances (project "" (path "" (reference "R21") (unit 1))) (project "HW_prototype_2025-07-08" (path "" (reference "R?") (unit 1)))))
 (symbol
  (lib_id "Device:C")
  (at 212.09 74.93 0)
  (unit 1)
  (exclude_from_sim no)
  (in_bom yes)
  (on_board yes)
  (dnp no)
  (fields_autoplaced yes)
  (property "Reference" "C25" (at 215.9 73.6599 0) (effects (font (size 1.27 1.27)) (justify left)))
  (property "Value" "10u CER (rec. Murata GJ8)" (at 215.9 76.1999 0) (effects (font (size 1.27 1.27)) (justify left)))
  (property "Footprint" "Capacitor_SMD:C_1210_3225Metric" (at 213.0552 78.74 0) (effects (font (size 1.27 1.27)) (hide yes)))
  (property "Datasheet" "~" (at 212.09 74.93 0) (effects (font (size 1.27 1.27)) (hide yes)))
  (property "Description" "Unpolarized capacitor" (at 212.09 74.93 0) (effects (font (size 1.27 1.27)) (hide yes)))
  (property "MPN" "GJ832ER7YA106KA12L" (at 212.09 74.93 0) (effects (font (size 1.27 1.27)) (hide yes)))
  (property "Manufacturer" "Murata" (at 212.09 74.93 0) (effects (font (size 1.27 1.27)) (hide yes)))
  (property "Sim.Type" "" (at 212.09 74.93 0) (effects (font (size 1.27 1.27)) (hide yes)))
  (pin "1")
  (pin "2")
  (instances (project "" (path "" (reference "C25") (unit 1))) (project "HW_prototype_2025-07-08" (path "" (reference "C?") (unit 1)))))
 (symbol
  (lib_id "power:GND")
  (at 165.1 95.25 0)
  (unit 1)
  (exclude_from_sim no)
  (in_bom yes)
  (on_board yes)
  (dnp no)
  (fields_autoplaced yes)
  (property "Reference" "#PWR060" (at 165.1 101.6 0) (effects (font (size 1.27 1.27)) (hide yes)))
  (property "Value" "GND" (at 165.1 100.33 0) (effects (font (size 1.27 1.27))))
  (property "Footprint" "" (at 165.1 95.25 0) (effects (font (size 1.27 1.27)) (hide yes)))
  (property "Datasheet" "" (at 165.1 95.25 0) (effects (font (size 1.27 1.27)) (hide yes)))
  (property "Description" "Power symbol creates a global label with name \"GND\" , ground" (at 165.1 95.25 0) (effects (font (size 1.27 1.27)) (hide yes)))
  (pin "1")
  (instances (project "PM3_Audio_and_DMX" (path "" (reference "#PWR060") (unit 1)))))
 (symbol
  (lib_id "Regulator_Linear:LT3045xMSE")
  (at 185.42 71.12 0)
  (unit 1)
  (exclude_from_sim no)
  (in_bom yes)
  (on_board yes)
  (dnp no)
  (fields_autoplaced yes)
  (property "Reference" "U8" (at 185.42 60.96 0) (effects (font (size 1.27 1.27))))
  (property "Value" "LT3045xMSE" (at 185.42 63.5 0) (effects (font (size 1.27 1.27))))
  (property "Footprint" "Package_SO:MSOP-12-1EP_3x4.039mm_P0.65mm_EP1.651x2.845mm" (at 185.42 62.865 0) (effects (font (size 1.27 1.27)) (hide yes)))
  (property "Datasheet" "https://www.analog.com/media/en/technical-documentation/data-sheets/3045fa.pdf" (at 185.42 71.12 0) (effects (font (size 1.27 1.27)) (hide yes)))
  (property "Description" "500mA, Adjustable, Ultralow Noise, Ultrahigh PSRR Linear Regulator, MSOP-12" (at 185.42 71.12 0) (effects (font (size 1.27 1.27)) (hide yes)))
  (property "MPN" "LT3045EMSE" (at 185.42 71.12 0) (effects (font (size 1.27 1.27)) (hide yes)))
  (property "Manufacturer" "Linear Technology" (at 185.42 71.12 0) (effects (font (size 1.27 1.27)) (hide yes)))
  (property "Sim.Type" "" (at 185.42 71.12 0) (effects (font (size 1.27 1.27)) (hide yes)))
  (pin "6")
  (pin "7")
  (pin "12")
  (pin "11")
  (pin "13")
  (pin "3")
  (pin "9")
  (pin "8")
  (pin "5")
  (pin "10")
  (pin "1")
  (pin "2")
  (pin "4")
  (instances (project "" (path "" (reference "U8") (unit 1))) (project "HW_prototype_2025-07-08" (path "" (reference "U?") (unit 1)))))
 (symbol
  (lib_id "Device:C")
  (at 104.14 82.55 0)
  (unit 1)
  (exclude_from_sim no)
  (in_bom yes)
  (on_board yes)
  (dnp no)
  (fields_autoplaced yes)
  (property "Reference" "C21" (at 107.95 81.2799 0) (effects (font (size 1.27 1.27)) (justify left)))
  (property "Value" "470p" (at 107.95 83.8199 0) (effects (font (size 1.27 1.27)) (justify left)))
  (property "Footprint" "Capacitor_SMD:C_0603_1608Metric" (at 105.1052 86.36 0) (effects (font (size 1.27 1.27)) (hide yes)))
  (property "Datasheet" "~" (at 104.14 82.55 0) (effects (font (size 1.27 1.27)) (hide yes)))
  (property "Description" "Unpolarized capacitor" (at 104.14 82.55 0) (effects (font (size 1.27 1.27)) (hide yes)))
  (property "MPN" "GPC0603471" (at 104.14 82.55 0) (effects (font (size 1.27 1.27)) (hide yes)))
  (property "Manufacturer" "" (at 104.14 82.55 0) (effects (font (size 1.27 1.27)) (hide yes)))
  (property "Sim.Type" "" (at 104.14 82.55 0) (effects (font (size 1.27 1.27)) (hide yes)))
  (pin "1")
  (pin "2")
  (instances (project "" (path "" (reference "C21") (unit 1))) (project "HW_prototype_2025-07-08" (path "" (reference "C?") (unit 1)))))
 (symbol
  (lib_id "Device:C")
  (at 118.11 83.82 0)
  (unit 1)
  (exclude_from_sim no)
  (in_bom yes)
  (on_board yes)
  (dnp no)
  (fields_autoplaced yes)
  (property "Reference" "C22" (at 121.92 82.5499 0) (effects (font (size 1.27 1.27)) (justify left)))
  (property "Value" "10u" (at 121.92 85.0899 0) (effects (font (size 1.27 1.27)) (justify left)))
  (property "Footprint" "Capacitor_SMD:C_1210_3225Metric" (at 119.0752 87.63 0) (effects (font (size 1.27 1.27)) (hide yes)))
  (property "Datasheet" "~" (at 118.11 83.82 0) (effects (font (size 1.27 1.27)) (hide yes)))
  (property "Description" "Unpolarized capacitor" (at 118.11 83.82 0) (effects (font (size 1.27 1.27)) (hide yes)))
  (property "MPN" "GPC1210106" (at 118.11 83.82 0) (effects (font (size 1.27 1.27)) (hide yes)))
  (property "Manufacturer" "" (at 118.11 83.82 0) (effects (font (size 1.27 1.27)) (hide yes)))
  (property "Sim.Type" "" (at 118.11 83.82 0) (effects (font (size 1.27 1.27)) (hide yes)))
  (pin "1")
  (pin "2")
  (instances (project "" (path "" (reference "C22") (unit 1))) (project "HW_prototype_2025-07-08" (path "" (reference "C?") (unit 1)))))
 (symbol
  (lib_id "Device:R")
  (at 165.1 82.55 0)
  (unit 1)
  (exclude_from_sim no)
  (in_bom yes)
  (on_board yes)
  (dnp no)
  (fields_autoplaced yes)
  (property "Reference" "R22" (at 167.64 81.2799 0) (effects (font (size 1.27 1.27)) (justify left)))
  (property "Value" "49.9k" (at 167.64 83.8199 0) (effects (font (size 1.27 1.27)) (justify left)))
  (property "Footprint" "Resistor_SMD:R_0603_1608Metric" (at 163.322 82.55 90) (effects (font (size 1.27 1.27)) (hide yes)))
  (property "Datasheet" "~" (at 165.1 82.55 0) (effects (font (size 1.27 1.27)) (hide yes)))
  (property "Description" "Resistor" (at 165.1 82.55 0) (effects (font (size 1.27 1.27)) (hide yes)))
  (property "MPN" "RC0603FR-0749K9L" (at 165.1 82.55 0) (effects (font (size 1.27 1.27)) (hide yes)))
  (property "Manufacturer" "Yageo" (at 165.1 82.55 0) (effects (font (size 1.27 1.27)) (hide yes)))
  (property "Sim.Type" "" (at 165.1 82.55 0) (effects (font (size 1.27 1.27)) (hide yes)))
  (pin "2")
  (pin "1")
  (instances (project "" (path "" (reference "R22") (unit 1))) (project "HW_prototype_2025-07-08" (path "" (reference "R?") (unit 1))))))
